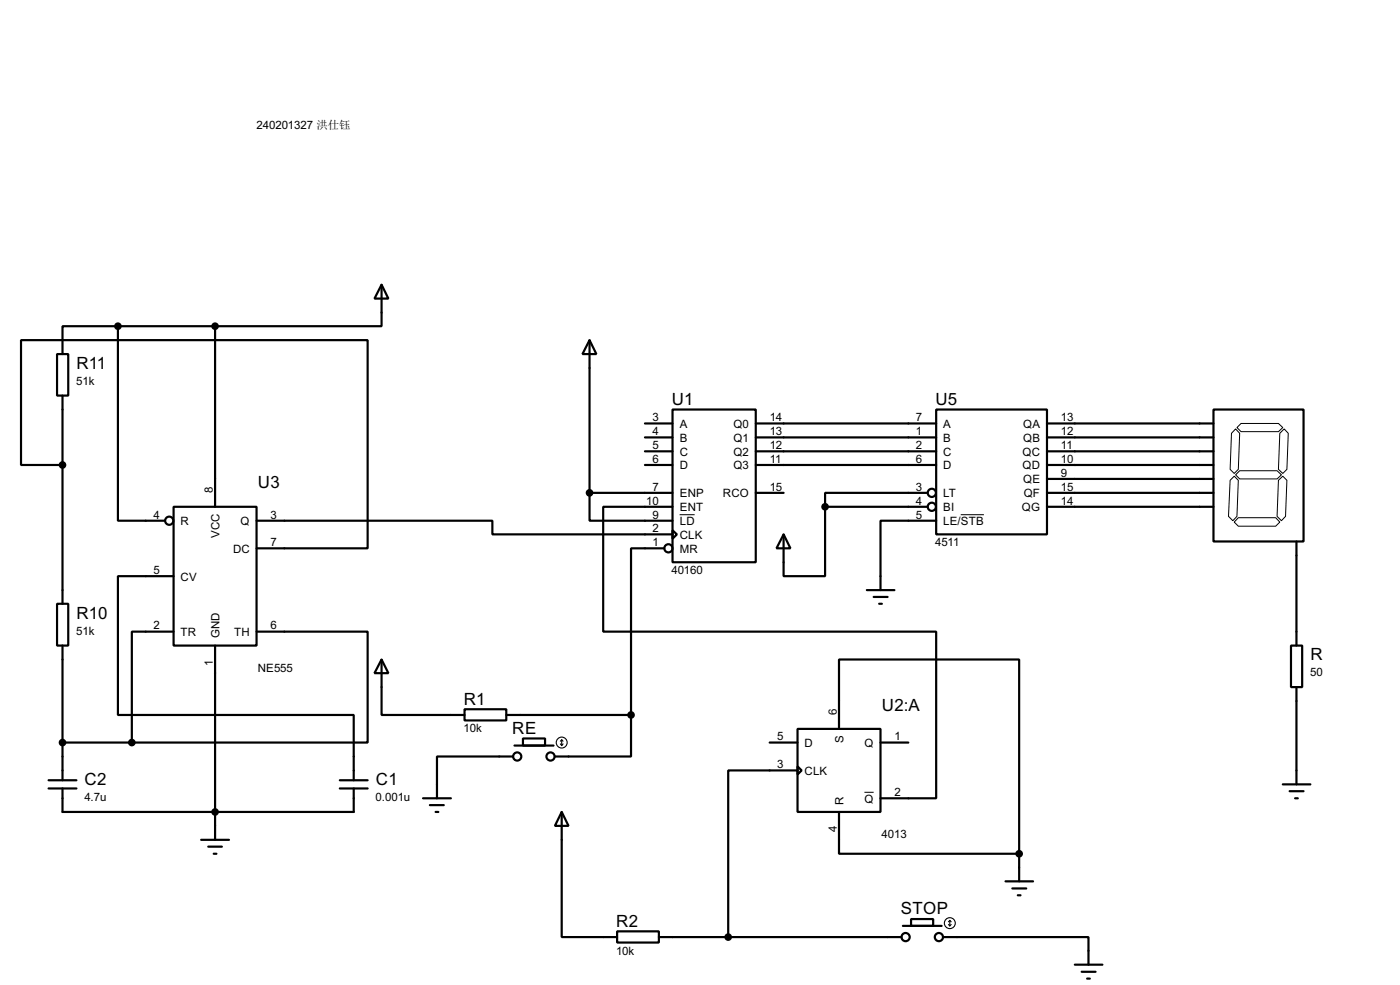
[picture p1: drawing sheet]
<svg xmlns="http://www.w3.org/2000/svg" width="256mm" height="180mm" viewBox="0 0 256 180" stroke-linecap="round" stroke-linejoin="round" font-family="sans-serif">
<g fill="none" stroke="#000" stroke-width=".4">
<path d="M21.6 59.7h-10.1v5.1M21.6 59.7v35.6h8.7M21.6 59.7h17.8M39.4 59.7v33.1M69.9 52.1l1.3 2.6h-2.6zM69.9 52.1v7.6h-30.5M10.5 64.8h2v7.6h-2zM11.5 72.4v38.1M108 62.3l1.3 2.5h-2.6zM108 62.3v27.9M118.2 77.5h5M123.2 75h15.3v27.9h-15.3z"/>
<path d="M138.5 77.5h33M171.5 75h20.3v22.8h-20.3zM191.8 77.5h30.5M222.3 75h16.5v24.1h-16.5zM11.5 85.1h-7.6v-22.8h63.5v38.1h-20.4M31.8 92.8h15.2v25.4h-15.2zM47 95.3h43.2v2.5h33M108 90.2v5.1h15.2M108 90.2h15.2M118.2 85.1h5M118.2 82.6h5M118.2 80.1h5"/>
<path d="M123.2 97.1l.8 .7-.8 .8zM123.2 92.8h-12.7v22.8h61v30.5h-10.2M138.5 90.2h5.1M138.5 85.1h33M138.5 82.6h33M138.5 80.1h33M143.6 97.8l1.2 2.6h-2.5zM151.2 92.8v12.7h-7.6v-7.7M151.2 92.8h18.8M170 90.2h-18.8v2.6M171.5 95.3h-10.2v12.7M191.8 90.2h30.5"/>
<path d="M191.8 85.1h30.5M191.8 82.6h30.5M191.8 80.1h30.5M191.8 92.8h30.5M191.8 87.7h30.5M237.5 99.1v19.1M10.5 110.5h2v7.7h-2zM11.5 118.2v24.6M31.8 105.5h-10.2v25.4h43.2v11.9M31.8 115.6h-7.6v20.3M39.4 118.2v35.5M47 115.6h20.4v20.3h-43.2"/>
<path d="M121.7 100.4h-6.1v30.5M158.8 108h5.1M160.1 109.3h2.5M161.1 110.5h.5M236.5 118.2h2.1v7.6h-2.1zM11.5 135.9h12.7M69.9 120.7l1.3 2.5h-2.6zM69.9 120.7v10.2h15.2M85.1 129.8h7.7v2.1h-7.7zM92.8 130.9h22.8M94 138.5h-13.9v7.6M94.3 136.5h7.1"/>
<path d="M95.8 135.2h4.1v1.3h-4.1zM115.6 130.9v7.6h-13.9M141 135.9h5.1M146.1 133.4h15.2v15.2h-15.2zM153.7 133.4v-12.7h33v35.6M161.3 135.9h5.1M237.5 125.8v17.8M8.9 144.3h5.1M8.9 142.8h5.1M11.5 144.3v4.3h53.3v-4.3M36.9 153.7h5.1M38.2 155h2.5"/>
<path d="M39.2 156.3h.5M62.3 144.3h5.1M62.3 142.8h5.1M77.5 146.1h5.1M78.8 147.4h2.5M79.8 148.6h.5M102.9 148.6l1.3 2.6h-2.5zM102.9 148.6v22.9h10.2M146.1 140.3l.8 .7-.8 .8zM146.1 141h-12.7v30.5M153.7 148.6v7.7h33M186.7 156.3v5"/>
<path d="M235 143.6h5.1M236.3 144.8h2.5M237.3 146.1h.5M113.1 170.5h7.6v2h-7.6zM120.7 171.5h44.5M165.4 169.5h7.1M166.9 168.2h4.1v1.3h-4.1zM172.8 171.5h26.6v5.1M184.2 161.3h5.1M185.5 162.6h2.5M186.5 163.9h.5M196.9 176.6h5.1"/>
<path d="M198.2 177.9h2.5M199.2 179.1h.5"/>
<circle cx="31" cy="95.3" r=".75"/>
<circle cx="170.7" cy="90.2" r=".75"/>
<circle cx="170.7" cy="92.8" r=".75"/>
<circle cx="122.4" cy="100.4" r=".75"/>
<circle cx="94.7" cy="138.5" r=".75"/>
<circle cx="100.8" cy="138.5" r=".75"/>
<circle cx="165.9" cy="171.5" r=".75"/>
<circle cx="172" cy="171.5" r=".75"/>
</g>
<path d="M226.4 78.5l.7 .8-.2 6.6-.8 .8-.7-.8 .2-6.6zM226.6 78.3l.8-.8h6.8l.8 .8-.8 .7h-6.8zM234.5 79.3l.8-.8 .7 .8-.2 6.6-.8 .8-.8-.8zM124.5 94.2h2.8M176 94.2h4.3M225.4 87.9l.7-.7 .8 .7-.3 6.6-.7 .8-.8-.8zM226.4 86.9l.7-.7h6.9l.8 .7-.8 .8h-6.9zM226.9 94.8h6.8l.8 .8-.8 .7h-6.8l-.8-.7zM234.2 87.9l.8-.7 .8 .7-.3 6.6-.7 .8-.8-.8zM158.4 145h1.7" fill="none" stroke="#000" stroke-width=".18"/>
<g fill="none" stroke="#000" stroke-width=".2">
<path d="M102.7 136.2l.2 .3M102.9 135.4v1.1M102.9 135.4l-.2 .3M102.9 135.4l.3 .3M103.2 136.2l-.3 .3M173.8 169.2l.2 .3M174 168.5v1M174 168.5l-.2 .2M174 168.5l.3 .2M174.3 169.2l-.3 .3"/>
<circle cx="102.9" cy="135.9" r="1"/>
<circle cx="174" cy="169" r="1"/>
</g>
<g fill="#000" stroke="#000" stroke-width=".4">
<circle cx="21.6" cy="59.7" r=".5"/>
<circle cx="39.4" cy="59.7" r=".5"/>
<circle cx="11.4" cy="85.1" r=".5"/>
<circle cx="108" cy="90.2" r=".5"/>
<circle cx="151.1" cy="92.8" r=".5"/>
<circle cx="11.4" cy="135.9" r=".5"/>
<circle cx="24.1" cy="135.9" r=".5"/>
<circle cx="115.6" cy="130.9" r=".5"/>
<circle cx="39.4" cy="148.6" r=".5"/>
<circle cx="186.7" cy="156.3" r=".5"/>
<circle cx="133.4" cy="171.5" r=".5"/>
</g>
<g font-size="3.5">
<text x="14" y="67.5">R11</text>
<text x="123.1" y="74.1">U1</text>
<text x="171.4" y="74.1">U5</text>
<text x="47.3" y="89.4">U3</text>
<text x="14" y="113.2">R10</text>
<text x="240.1" y="120.9">R</text>
<text x="85" y="129">R1</text>
<text x="161.6" y="130.1">U2:A</text>
<text x="93.9" y="134.4">RE</text>
<text x="15.5" y="143.7">C2</text>
<text x="68.9" y="143.7">C1</text>
<text x="165" y="167.4">STOP</text>
<text x="112.9" y="169.7">R2</text>
</g>
<g font-size="2.4">
<text x="47" y="23.6">240201327 洪仕钰</text>
<text x="14" y="70.4">51k</text>
<text x="119.6" y="77.1">3</text>
<text x="141" y="77.1">14</text>
<text x="167.8" y="77.1">7</text>
<text x="194.4" y="77.1">13</text>
<text x="119.6" y="79.7">4</text>
<text x="119.6" y="82.2">5</text>
<text x="124.5" y="78.3">A</text>
<text x="124.5" y="80.8">B</text>
<text x="124.5" y="83.4">C</text>
<text x="134.4" y="78.3">Q0</text>
<text x="134.4" y="80.8">Q1</text>
<text x="134.4" y="83.4">Q2</text>
<text x="141" y="79.7">13</text>
<text x="141" y="82.2">12</text>
<text x="167.8" y="79.7">1</text>
<text x="167.8" y="82.2">2</text>
<text x="172.8" y="78.3">A</text>
<text x="172.8" y="80.8">B</text>
<text x="172.8" y="83.4">C</text>
<text x="187.3" y="83.4">QC</text>
<text x="187.4" y="78.3">QA</text>
<text x="187.4" y="80.8">QB</text>
<text x="194.4" y="79.7">12</text>
<text x="194.4" y="82.2">11</text>
<text x="119.6" y="84.7">6</text>
<text x="119.6" y="89.8">7</text>
<text x="124.5" y="85.9">D</text>
<text x="134.4" y="85.9">Q3</text>
<text x="141" y="84.7">11</text>
<text x="141" y="89.8">15</text>
<text x="167.8" y="84.7">6</text>
<text x="167.8" y="89.8">3</text>
<text x="172.8" y="85.9">D</text>
<text x="187.3" y="85.9">QD</text>
<text x="187.4" y="88.5">QE</text>
<text x="194.4" y="84.7">10</text>
<text x="194.4" y="87.3">9</text>
<text x="194.4" y="89.8">15</text>
<text x="28.1" y="94.9">4</text>
<text x="39" y="90.2" transform="rotate(-90 39 90.2)">8</text>
<text x="49.6" y="94.9">3</text>
<text x="118.4" y="92.4">10</text>
<text x="119.6" y="94.9">9</text>
<text x="124.5" y="91">ENP</text>
<text x="124.5" y="93.6">ENT</text>
<text x="132.4" y="91">RCO</text>
<text x="167.8" y="92.4">4</text>
<text x="167.8" y="94.9">5</text>
<text x="172.8" y="91">LT</text>
<text x="172.8" y="93.6">BI</text>
<text x="187.2" y="93.6">QG</text>
<text x="187.5" y="91">QF</text>
<text x="194.4" y="92.4">14</text>
<text x="33.1" y="96.1">R</text>
<text x="40.2" y="98.5" transform="rotate(-90 40.2 98.5)">VCC</text>
<text x="42.7" y="101.2">DC</text>
<text x="44.1" y="96.1">Q</text>
<text x="49.6" y="100">7</text>
<text x="119.6" y="97.4">2</text>
<text x="119.6" y="100">1</text>
<text x="124.5" y="96.1">LD</text>
<text x="124.5" y="98.6">CLK</text>
<text x="124.5" y="101.2">MR</text>
<text x="171.3" y="100">4511</text>
<text x="172.8" y="96.1">LE/STB</text>
<text x="28.1" y="105.1">5</text>
<text x="33.1" y="106.3">CV</text>
<text x="123" y="105.1">40160</text>
<text x="14" y="116.2">51k</text>
<text x="28.1" y="115.2">2</text>
<text x="33.1" y="116.4">TR</text>
<text x="40.2" y="116.8" transform="rotate(-90 40.2 116.8)">GND</text>
<text x="42.9" y="116.4">TH</text>
<text x="49.6" y="115.2">6</text>
<text x="39" y="121.9" transform="rotate(-90 39 121.9)">1</text>
<text x="47.2" y="122.9">NE555</text>
<text x="240" y="123.8">50</text>
<text x="153.3" y="130.9" transform="rotate(-90 153.3 130.9)">6</text>
<text x="84.9" y="134.1">10k</text>
<text x="142.4" y="135.5">5</text>
<text x="147.4" y="136.7">D</text>
<text x="154.5" y="136.1" transform="rotate(-90 154.5 136.1)">S</text>
<text x="158.4" y="136.7">Q</text>
<text x="163.9" y="135.5">1</text>
<text x="142.4" y="140.6">3</text>
<text x="147.4" y="141.8">CLK</text>
<text x="15.5" y="146.6">4.7u</text>
<text x="68.8" y="146.6">0.001u</text>
<text x="154.5" y="147.3" transform="rotate(-90 154.5 147.3)">R</text>
<text x="158.4" y="146.9">Q</text>
<text x="163.9" y="145.7">2</text>
<text x="153.3" y="152.3" transform="rotate(-90 153.3 152.3)">4</text>
<text x="161.5" y="153.4">4013</text>
<text x="112.9" y="174.7">10k</text>
</g>
</svg>
